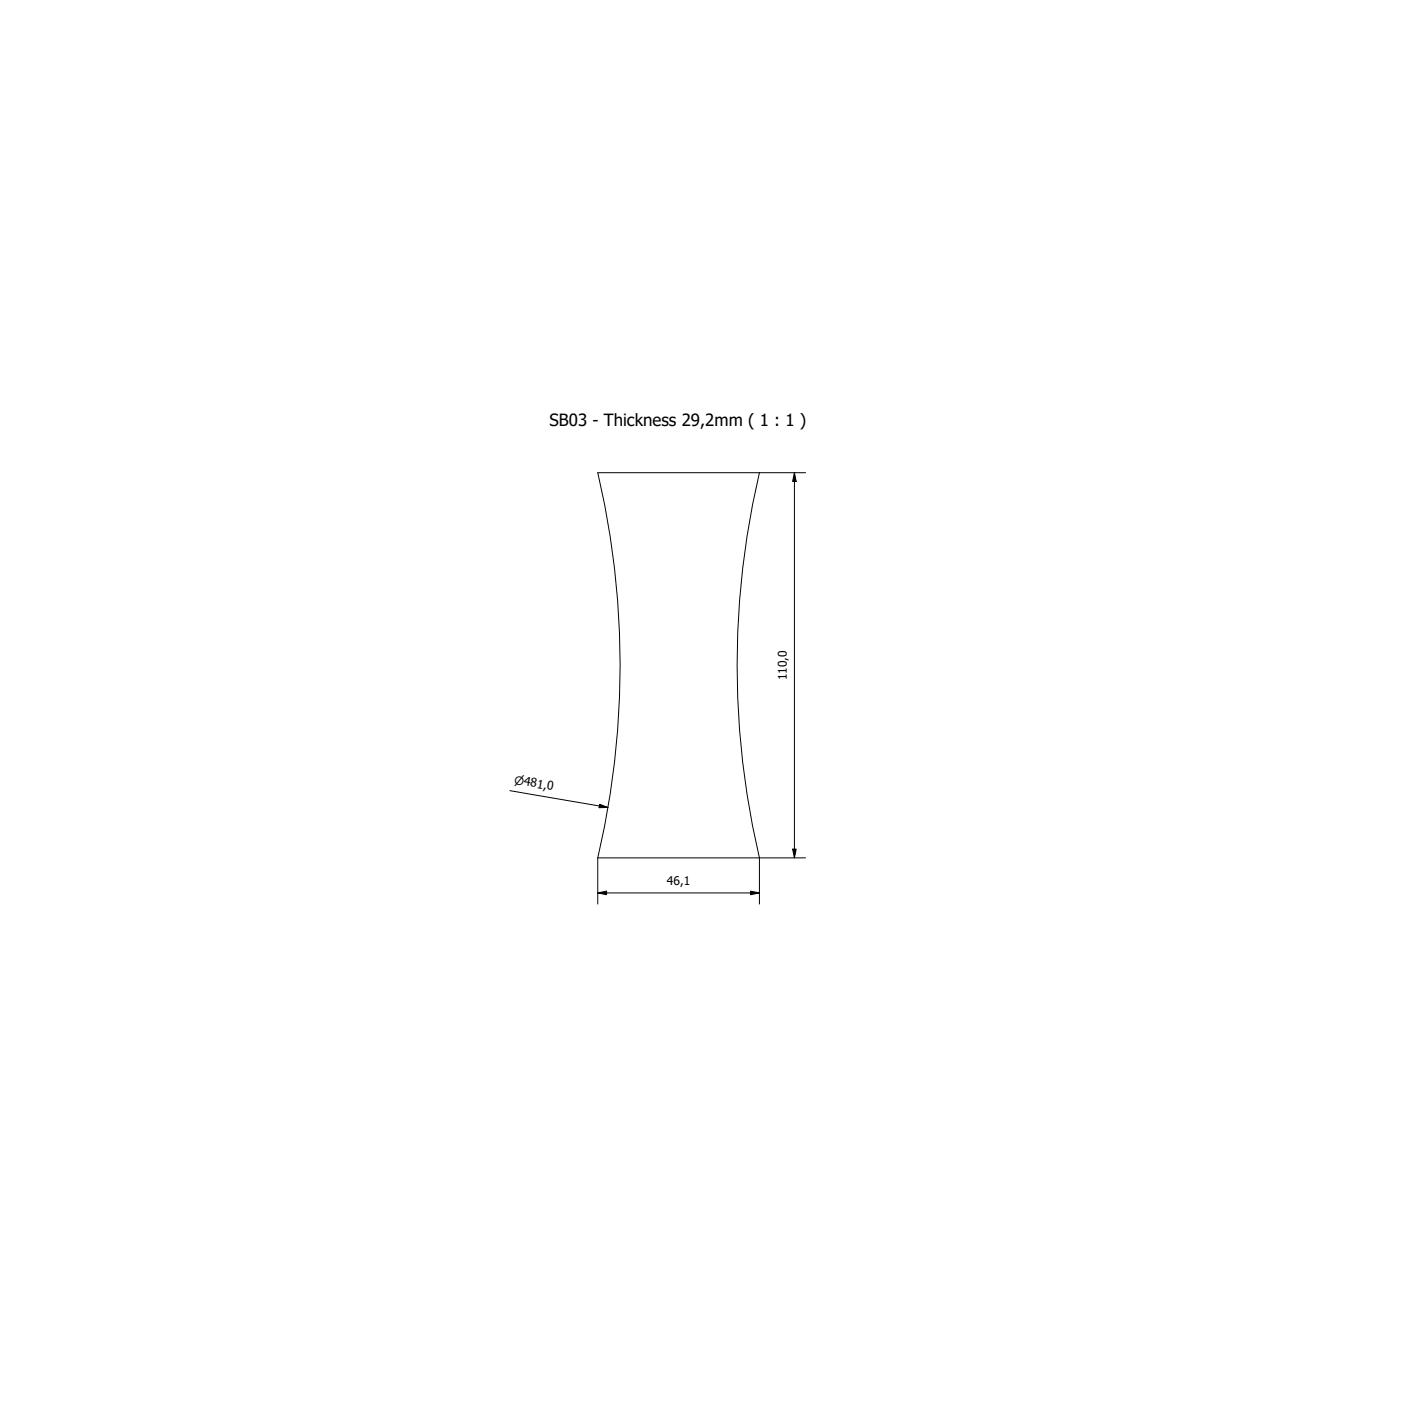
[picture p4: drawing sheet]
<svg xmlns="http://www.w3.org/2000/svg" width="400mm" height="400mm" viewBox="0 0 400 400" stroke-linecap="round" stroke-linejoin="round" font-family="sans-serif">
<!-- layer: Visible (ISO) -->
<path d="M170.7 135h46.2a240.5 240.5 0 0 0 0 110h-46.2a239.7 239.7 0 0 0 0-110z" fill="none" stroke="#000" stroke-width=".29"/>
<!-- layer: Dimension (ISO) -->
<path d="M216.9 135h13.1M226.8 135l.6 2.5h-1.1zM226.8 135v110M145.6 225.8l28 4.8M171.2 229.7l2.4 .9h-2.5zM170.7 255l2.5-.5v1zM170.7 255h46.2M170.7 245v13.1M214.3 254.5l2.6 .5-2.6 .5zM226.3 242.5h1.1l-.6 2.5zM230 245h-13.1v13.1" fill="none" stroke="#000" stroke-width=".29"/>
<path d="M226.8 135l.6 2.5h-1.1zM171.2 229.7l2.4 .9h-2.5zM170.7 255l2.5-.5v1zM214.3 254.5l2.6 .5-2.6 .5zM226.3 242.5h1.1l-.6 2.5z" fill="#000"/>
<text font-size="4.8" x="156.9" y="121.5">SB03 - Thickness 29,2mm ( 1 : 1 )</text>
<g font-size="3.4">
<text x="224.7" y="194.2" transform="rotate(-90 224.7 194.2)">110,0</text>
<text x="190.4" y="252.8">46,1</text>
</g>
<text font-size="3.3" x="146.7" y="223.8" transform="rotate(10 146.7 223.8)">⌀481,0</text>
</svg>
